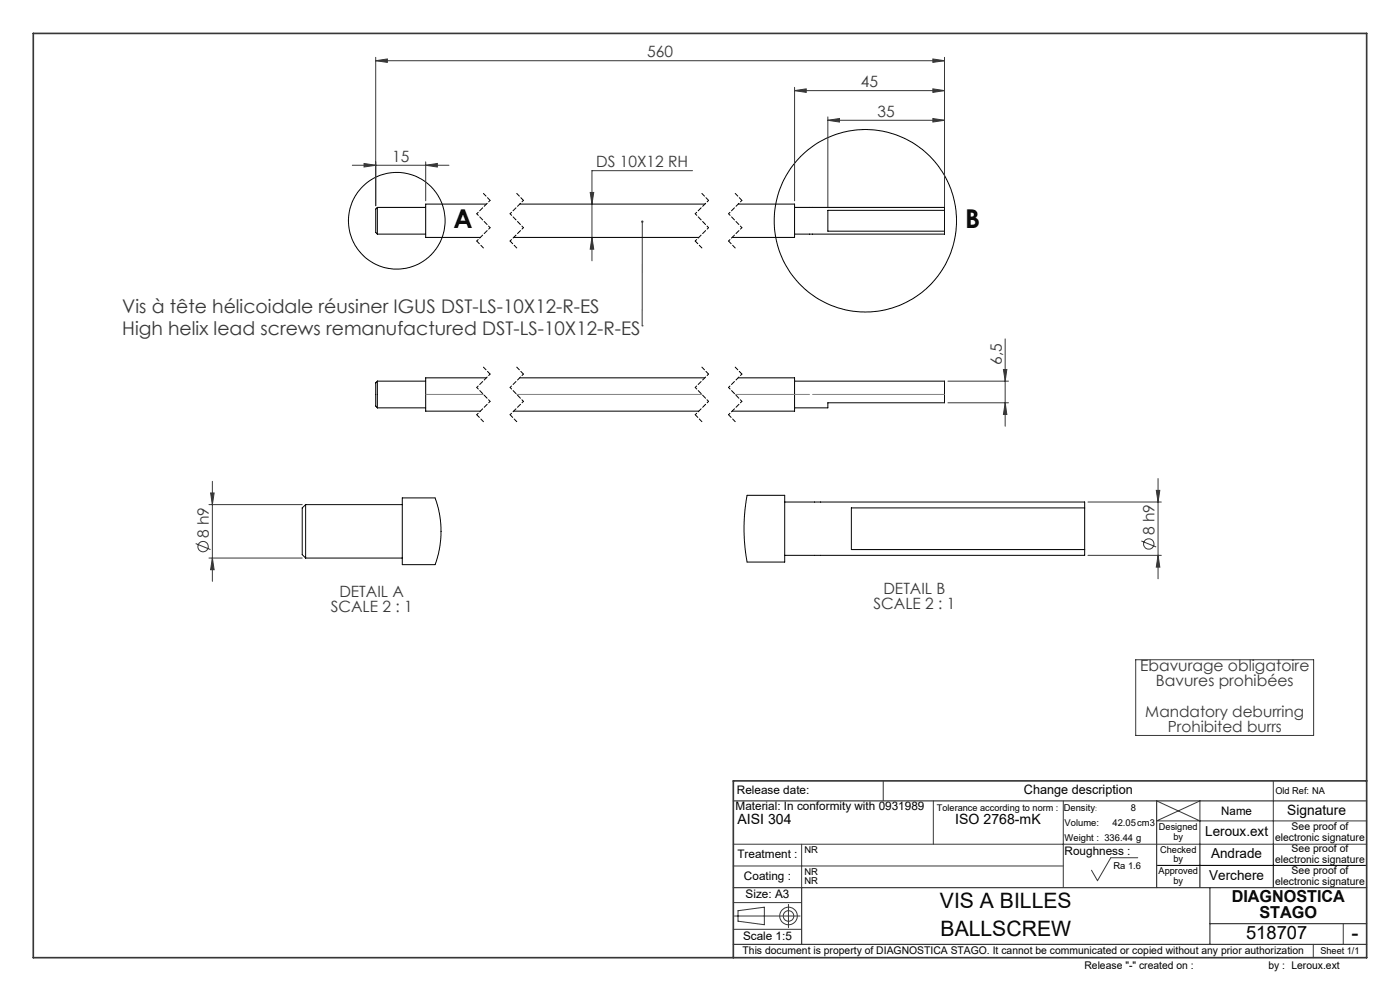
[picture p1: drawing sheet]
<svg xmlns="http://www.w3.org/2000/svg" width="420mm" height="297mm" viewBox="0 0 420 297" stroke-linecap="round" stroke-linejoin="round" font-family="sans-serif">
<g fill="none" stroke="#373737" stroke-width=".3">
<path d="M112.7 18.2l3.5-.5v1zM112.7 17.2v44.5M112.7 18.2h170.7M279.9 17.7l3.5 .5-3.5 .5zM283.4 17.2v44.9M238.4 27.2l3.5-.6v1.1zM238.4 26.2v34M238.4 27.2h45M248.4 36.1l3.4-.6v1.1zM248.4 35v27.1M248.4 36.1h35M279.9 26.6l3.5 .6-3.5 .5z"/>
<path d="M279.9 35.5l3.5 .6-3.5 .5zM105.7 49.5h29M109.2 49l3.5 .5-3.5 .6zM127.7 49.5l3.5-.5v1.1zM127.7 48.5v11.7M177.1 57.7h1l-.5 3.5zM207.8 51.1h-30.2v27.1M177.6 71.2l.5 3.5h-1zM192.7 66.4v31.2M192.7 97.6h.1M284.4 114.2h18.1M301 110.7h1l-.4 3.5z"/>
<path d="M301.6 101.6v26.1M284.4 120.7h18.1M301.6 120.7l.4 3.5h-1zM62.7 151.2h28M63.2 147.7h1l-.5 3.5zM63.7 144.2v30M326.4 150.5h22M346.9 147h1l-.5 3.5zM347.4 143.4v30.1M58.7 162.9l4.4 1.8M62.7 167.2h28M63.7 167.2l.5 3.5h-1z"/>
<path d="M326.4 166.4h22M342.4 162.1l4.5 1.8M347.4 166.4l.5 3.6h-1zM340.7 197.7h53.4v22.7h-53.4zM265 234v6M382 234v19M220 253h190M220 259.5h99M240.5 253v13M280 240v13M319 240v26M341.3 257.1h-8.1l-4 6.8-1.8-3.1"/>
<path d="M347 240l13 6M410 246h-63l13-6v13M220 278.5h20.5M220 270.5h20.5M220.3 274.5h19.7M221.4 272.9l7.9-1v5.2l-7.9-1zM236.5 271v7M403 276.8v6.2M394 283v4"/>
<circle cx="60.9" cy="163.8" r="1.55"/>
<circle cx="344.6" cy="163" r="1.55"/>
<circle cx="236.5" cy="274.5" r="1.58"/>
<circle cx="236.6" cy="274.5" r="2.63"/>
</g>
<g fill="none" stroke="#000" stroke-width=".3">
<path d="M347 259.4h63M360 253v13M382 253v13"/>
<circle cx="119" cy="66.2" r="14.5"/>
<circle cx="259.6" cy="66.2" r="27.3"/>
</g>
<g fill="none" stroke="#000" stroke-width=".3" stroke-dasharray="1.3 .6" stroke-dashoffset=".1">
<path d="M145 58l2 2.1M155 58l2 2.1M210.6 58l2 2.1M220.6 58l2 2.1M143 72.2l2 2.1M153 72.2l2 2.1M208.6 72.2l2 2.1M218.6 72.2l2 2.1M145 110l2 2.1M155 110l2 2.1M210.6 110l2 2.1M220.6 110l2 2.1"/>
<path d="M143 124.3l2 2.1M153 124.3l2 2.1M208.6 124.3l2 2.1M218.6 124.3l2 2.1"/>
</g>
<g fill="none" stroke="#000" stroke-width=".3" stroke-dasharray="1.3 .6" stroke-dashoffset=".7">
<path d="M147 60.1l-4 4M147 68.2l-4 4M157 60.1l-4 4M157 68.2l-4 4M212.6 60.1l-4 4M212.6 68.2l-4 4M222.6 60.1l-4 4M222.6 68.2l-4 4M147 112.1l-4 4M157 112.1l-4 4M212.6 112.1l-4 4M222.6 112.1l-4 4"/>
<path d="M147 120.3l-4 4M157 120.3l-4 4M212.6 120.3l-4 4M222.6 120.3l-4 4"/>
</g>
<path d="M143 64.1l4 4.1M153 64.1l4 4.1M208.6 64.1l4 4.1M218.6 64.1l4 4.1M143 116.1l4 4.2M153 116.1l4 4.2M208.6 116.1l4 4.2M218.6 116.1l4 4.2" fill="none" stroke="#000" stroke-width=".3" stroke-dasharray="1.3 .6" stroke-dashoffset=".6"/>
<path d="M220 240h190M347 240v26M220 266h190M240.5 266v17M363 266v17M363 276.8h47M220 283h190" fill="none" stroke="#373737" stroke-width=".35"/>
<path d="M10 10h400v277h-400zM410 234h-190v53" fill="none" stroke="#373737" stroke-width=".5"/>
<g fill="#373737">
<path d="M192.5 66.1h.2v.3v-.3a.36 .36 0 0 1 .3 .5 .36 .36 0 0 1-.6 .1 .36 .36 0 0 1 .1-.6z"/>
<path d="M279.9 35.5l3.5 .6-3.5 .5zM248.4 36.1l3.4-.6v1.1z"/>
<path d="M238.4 27.2l3.5-.6v1.1zM279.9 26.6l3.5 .6-3.5 .5zM177.1 57.7h1l-.5 3.5zM177.6 71.2l.5 3.5h-1zM112.7 18.2l3.5-.5v1zM279.9 17.7l3.5 .5-3.5 .5zM109.2 49l3.5 .5-3.5 .6zM127.7 49.5l3.5-.5v1.1z"/>
<path d="M301.6 120.7l.4 3.5h-1zM301 110.7h1l-.4 3.5zM347.4 166.4l.5 3.6h-1zM346.9 147h1l-.5 3.5z"/>
<path d="M63.2 147.7h1l-.5 3.5zM63.7 167.2l.5 3.5h-1z"/>
</g>
<g fill="none" stroke="#000" stroke-width=".3">
<path d="M113.2 62.2v8M113.2 62.2a1.87 1.87 0 0 0-.5 2v4.3a1.29 1.29 0 0 0 .5 1.7M113.2 62.2h14.5M113.2 70.2h14.5M145.9 61.2h-18.2v10h16.4M154.1 71.2h55.5M155.9 61.2h55.6M221.5 61.2h16.9v10h-18.8M238.4 62.2h45v.8M283.4 63h-35v6.3h35M283.4 69.3v.9h-45M283.4 63v6.3"/>
<path d="M113.2 114.2v8M113.2 114.2a1.49 1.49 0 0 0-.5 1.9v4.3a1.57 1.57 0 0 0 .5 1.8M113.2 114.2h14.5M145.9 113.2h-18.2v10h16.4M155.9 113.2h55.6M221.5 113.2h16.9v10h-18.8M238.4 114.2h45v6.5h-35v1.5h-10M113.2 122.2h14.5M154.1 123.2h55.5M91.7 151.2v16M91.7 151.2l-1 1v14l1 1M91.7 151.2h29"/>
<path d="M120.7 149.2h9.8l1.3 4.7 .5 5.3-.5 5.3-1.3 4.7h-9.8zM224.1 148.4h11.3v20h-11.3l-.6-4.3-.3-4.6 .1-4.6zM235.4 150.5h90v1.7M325.4 152.2h-70v12.5h70M325.4 152.2v12.5M91.7 167.2h29M325.4 164.7v1.7h-90"/>
</g>
<path d="M127.7 118.2h17.3M155 118.2h55.5M220.6 118.2h22.3M243.8 118.2h39.6" fill="none" stroke="#808080" stroke-width=".3"/>
<g font-size="7.8">
<text x="136.1" y="68.5">A</text>
<text x="289.5" y="68.5">B</text>
</g>
<g font-size="6.3">
<text x="282" y="272">VIS A BILLES</text>
<text x="282.2" y="280.5">BALLSCREW</text>
<text x="405.4" y="281.6">-</text>
</g>
<g font-size="5.6" fill="#373737">
<text x="36.7" y="93.7">Vis à tête hélicoidale réusiner IGUS DST-LS-10X12-R-ES</text>
<text x="36.7" y="100.3">High helix lead screws remanufactured DST-LS-10X12-R-ES</text>
</g>
<text font-size="5.5" x="373.8" y="281.3">518707</text>
<g font-size="4.9">
<text x="369.5" y="270.3">DIAGNOSTICA</text>
<text x="377.8" y="275.2">STAGO</text>
</g>
<g font-size="4.7" fill="#373737">
<text x="194.2" y="17.2">560</text>
<text x="258.3" y="26.1">45</text>
<text x="263.3" y="35">35</text>
<text x="117.6" y="48.5">15</text>
<text x="178.9" y="50.1">DS 10X12 RH</text>
<text x="300.5" y="109.3" transform="rotate(-90 300.5 109.3)">6,5</text>
<text x="62.7" y="161.2" transform="rotate(-90 62.7 161.2)">8 h9</text>
<text x="346.4" y="160.4" transform="rotate(-90 346.4 160.4)">8 h9</text>
<text x="101.8" y="178.9">DETAIL A</text>
<text x="265" y="178.1">DETAIL B</text>
<text x="99.2" y="183.4">SCALE 2 : 1</text>
<text x="262" y="182.6">SCALE 2 : 1</text>
<text x="342" y="201.1">Ebavurage obligatoire</text>
<text x="346.8" y="205.7">Bavures prohibées</text>
</g>
<g font-size="4.6" fill="#373737">
<text x="343.6" y="214.8">Mandatory deburring</text>
<text x="350.3" y="219.4">Prohibited burrs</text>
</g>
<g font-size="4.2">
<text x="386.2" y="244.2">Signature</text>
<text x="221.2" y="247.1">AISI 304</text>
<text x="286.6" y="247.1">ISO 2768-mK</text>
</g>
<g font-size="4.1">
<text x="361.6" y="250.5">Leroux.ext</text>
<text x="363.4" y="257.2">Andrade</text>
<text x="362.8" y="263.7">Verchere</text>
</g>
<text font-size="3.9" x="307.2" y="238.1">Change description</text>
<g font-size="3.5">
<text x="221.1" y="238.1">Release date:</text>
<text x="220.7" y="242.8">Material: In conformity with 0931989</text>
<text x="366.4" y="244.2">Name</text>
<text x="221.2" y="257.2">Treatment :</text>
<text x="319.4" y="256.3">Roughness :</text>
<text x="223.2" y="263.8">Coating :</text>
<text x="223.7" y="269.2">Size: A3</text>
<text x="222.9" y="281.7">Scale 1:5</text>
</g>
<g font-size="3.2">
<text x="382.6" y="251.9">electronic signature</text>
<text x="387.5" y="248.8">See proof of</text>
<text x="387.5" y="255.4">See proof of</text>
<text x="382.6" y="258.6">electronic signature</text>
<text x="387.5" y="262">See proof of</text>
<text x="382.6" y="265.1">electronic signature</text>
<text x="222.8" y="285.9">This document is property of DIAGNOSTICA STAGO. It cannot be communicated or copied without any prior authorization</text>
<text x="325.3" y="290.5">Release &quot;-&quot; created on :</text>
<text x="380.5" y="290.5">by : Leroux.ext</text>
</g>
<g font-size="2.8">
<text x="382.6" y="238">Old Ref: NA</text>
<text x="319.1" y="243">Density</text>
<text x="339.2" y="243">8</text>
<text x="319.4" y="247.5">Volume:</text>
<text x="333.7" y="247.5">42.05cm3</text>
<text x="347.7" y="248.8">Designed</text>
<text x="352" y="251.7">by</text>
<text x="241.3" y="255.7">NR</text>
<text x="319.4" y="252.1">Weight : 336.44 g</text>
<text x="348" y="255.5">Checked</text>
<text x="241.3" y="262.3">NR</text>
<text x="334" y="260.3">Ra 1.6</text>
<text x="347.6" y="262">Approved</text>
<text x="352" y="258.3">by</text>
<text x="241.3" y="265">NR</text>
<text x="352" y="264.9">by</text>
<text x="396.1" y="285.8">Sheet 1/1</text>
</g>
<text font-size="2.7" x="281.1" y="243.1">Tolerance according to norm :</text>
<text font-size="2.1" x="328.5" y="243">:</text>
</svg>
